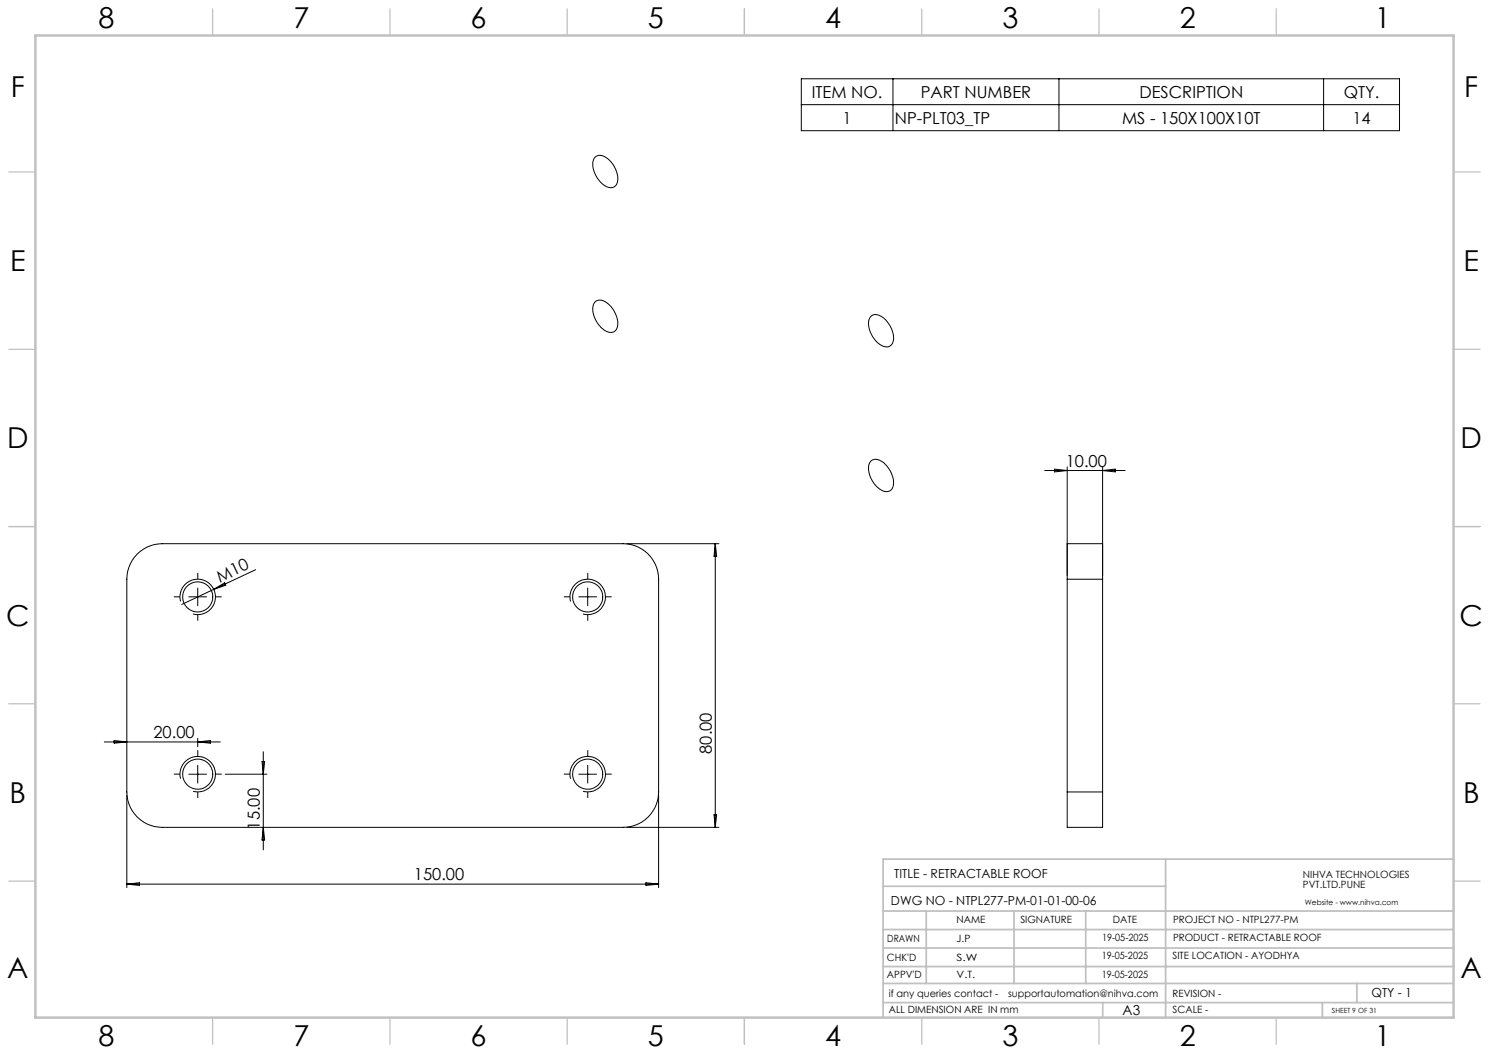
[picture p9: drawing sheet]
<svg xmlns="http://www.w3.org/2000/svg" width="420mm" height="297mm" viewBox="0 0 420 297" stroke-linecap="round" stroke-linejoin="round" font-family="sans-serif">
<g fill="none" stroke="#000" stroke-width=".28">
<path d="M226 22.2h168.8v14.7h-168.8zM226 29.5h168.8M251.9 22.2v14.7M298.7 22.2v14.7M373.3 22.2v14.7M167.8 44.4a2.76 2.76 0 0 1 3.9 .6 6.5 6.5 0 0 1 2.1 7.1 2.41 2.41 0 0 1-3.7-.1 6.9 6.9 0 0 1-2.6-7.1zM167.8 85.2a2.76 2.76 0 0 1 3.9 .7 6.5 6.5 0 0 1 2.1 7 2.41 2.41 0 0 1-3.7-.1 6.9 6.9 0 0 1-2.6-7zM245.7 89.2a3.3 3.3 0 0 1 4.4 1.4 6 6 0 0 1 1.4 6.6 2.66 2.66 0 0 1-3.9-.5 6.6 6.6 0 0 1-2.2-7.1zM245.7 130a3.3 3.3 0 0 1 4.4 1.4 6 6 0 0 1 1.4 6.6 2.71 2.71 0 0 1-3.9-.5 6.6 6.6 0 0 1-2.2-7zM294.7 132.7h22.7M297.5 132.3l3.5 .4-3.5 .4zM301 131.7v30.6"/>
<path d="M311 131.7v30.6M311 132.7l3.6-.4v.8zM38.7 156.3a9.9 9.9 0 0 1 7.1-3h130a10 10 0 0 1 10 10.1v60a10 10 0 0 1-10 10h-130a10 10 0 0 1-10-10v-60a10.1 10.1 0 0 1 2.9-7.1zM176.8 153.3h26M201.8 153.3v80.1M201.8 153.3l.3 3.6h-.7zM50.9 169.6a5 5 0 0 1 4.4-6.2 5 5 0 0 1 5.4 5.4 5 5 0 0 1-6.2 4.4M53.3 168.3h5M55.8 165.9v4.9M60.3 166.2l-9 4.3M60.3 166.2l3.1-1.8 .3 .7zM72.1 160.7l-11.8 5.5"/>
<path d="M160.9 169.6a5 5 0 0 1 4.4-6.2 5 5 0 0 1 5.4 5.4 5 5 0 0 1-6.2 4.4M163.3 168.3h5M165.8 165.9v4.9M301 163.4v-10.1h10v10.1M301 163.4h10M301 163.4v60M311 163.4v60M29.4 209.3h32.7M32.2 208.9l3.6 .4-3.6 .3zM50.9 219.6a5 5 0 0 1 4.5-6.2 5 5 0 0 1 5.4 5.4 5 5 0 0 1-6.3 4.4M53.3 218.4h5M55.8 208.2v2.4"/>
<path d="M55.8 209.3l3.5-.4v.7zM55.8 215.9v5M63.5 218.4h11.8M73.9 214.8h.7l-.3 3.6zM74.3 212v27.7M160.9 219.6a5 5 0 0 1 4.5-6.2 5 5 0 0 1 5.3 5.4 5 5 0 0 1-6.2 4.4M163.3 218.4h5M165.8 215.9v5M35.8 224.4v26M74.3 233.4l.3 3.5h-.7zM176.8 233.4h26M185.8 224.4v26"/>
<path d="M201.4 229.8h.7l-.3 3.6zM301 223.4v10h10v-10M301 223.4h10M35.8 249.4h150M35.8 249.4l3.5-.4v.7zM182.2 249l3.6 .4-3.6 .3z"/>
<circle cx="55.8" cy="168.4" r="4.2"/>
<circle cx="165.8" cy="168.4" r="4.2"/>
<circle cx="55.8" cy="218.4" r="4.3"/>
<circle cx="165.8" cy="218.4" r="4.3"/>
</g>
<g fill="none" stroke="#000" stroke-width=".28" stroke-dasharray="15.2 1.3 1.3 1.3" stroke-linecap="butt">
<path d="M50.8 168.3h-1.8M55.8 163.3v-1.7M55.8 173.3v1.8M60.8 168.3h1.7M160.8 168.3h-1.8M165.8 163.3v-1.7M165.8 173.3v1.8M170.8 168.3h1.7M50.8 218.3h-1.8M55.8 213.3v-1.7M60.8 218.3h1.7M160.8 218.3h-1.8"/>
<path d="M165.8 213.3v-1.7M170.8 218.3h1.7M55.8 223.3v1.8M165.8 223.3v1.8"/>
</g>
<g fill="none" stroke="#c0c0c0" stroke-width=".35">
<path d="M60 2.5v7.5M110 2.5v7.5M160 2.5v7.5M210 2.5v7.5M260 2.5v7.5M310 2.5v7.5M360 2.5v7.5M2.5 48.5h7.5M410 48.5h7.5M2.5 98.5h7.5M410 98.5h7.5M2.5 148.5h7.5"/>
<path d="M410 148.5h7.5M2.5 198.5h7.5M410 198.5h7.5M2.5 248.5h7.5M410 248.5h7.5M60 287v7.5M110 287v7.5M160 287v7.5M210 287v7.5M260 287v7.5M310 287v7.5M360 287v7.5"/>
</g>
<g fill="none" stroke="#c0c0c0" stroke-width=".5">
<path d="M249.1 257h160.9M249.1 250h79.7M261.3 257v20.4M286 257v20.4M306.2 257v20.4M328.8 242.3v44.7M410 242.3h-160.9v44.7M249.1 272.6h160.9M249.1 267.4h160.9M249.1 262.2h160.9M249.1 277.4h160.9M382.7 277.4v5.4"/>
<path d="M249.1 282.8h160.9M311 282.8v4.2M373 282.8v4.2"/>
</g>
<path d="M10 10h400v277h-400z" fill="none" stroke="#c0c0c0" stroke-width=".7"/>
<g font-size="8.1">
<text x="27.8" y="8">8</text>
<text x="82.8" y="8">7</text>
<text x="132.8" y="8">6</text>
<text x="182.8" y="8">5</text>
<text x="232.8" y="8">4</text>
<text x="282.8" y="8">3</text>
<text x="332.8" y="8">2</text>
<text x="387.8" y="8">1</text>
<text x="3" y="27.2">F</text>
<text x="413" y="27.2">F</text>
<text x="2.8" y="76.5">E</text>
<text x="412.8" y="76.5">E</text>
<text x="2" y="126.5">D</text>
<text x="412" y="126.5">D</text>
<text x="1.7" y="176.5">C</text>
<text x="411.7" y="176.5">C</text>
<text x="2.7" y="226.5">B</text>
<text x="412.7" y="226.5">B</text>
<text x="2" y="275.7">A</text>
<text x="412" y="275.7">A</text>
<text x="27.8" y="295">8</text>
<text x="82.8" y="295">7</text>
<text x="132.8" y="295">6</text>
<text x="182.8" y="295">5</text>
<text x="232.8" y="295">4</text>
<text x="282.8" y="295">3</text>
<text x="332.8" y="295">2</text>
<text x="387.8" y="295">1</text>
</g>
<g font-size="4.7">
<text x="229" y="27.5">ITEM NO.</text>
<text x="259.7" y="27.5">PART NUMBER</text>
<text x="321.4" y="27.5">DESCRIPTION</text>
<text x="379" y="27.5">QTY.</text>
<text x="237.7" y="34.9">1</text>
<text x="252.4" y="34.9">NP-PLT03_TP</text>
<text x="316.5" y="34.9">MS - 150X100X10T</text>
<text x="381.5" y="34.9">14</text>
<text x="300.6" y="131.7">10.00</text>
<text x="62" y="164.4" transform="rotate(-25 62 164.4)">M10</text>
<text x="43.3" y="208.2">20.00</text>
<text x="200.8" y="212.6" transform="rotate(-90 200.8 212.6)">80.00</text>
<text x="73.3" y="234" transform="rotate(-90 73.3 234)">15.00</text>
<text x="116.7" y="248.3">150.00</text>
</g>
<text font-size="3.9" x="316.7" y="286.4">A3</text>
<g font-size="3.5">
<text x="252.2" y="247.7">TITLE - RETRACTABLE ROOF</text>
<text x="251.3" y="255.1">DWG NO - NTPL277-PM-01-01-00-06</text>
<text x="386.8" y="281.1">QTY - 1</text>
</g>
<g font-size="2.8">
<text x="367.5" y="247.7">NIHVA TECHNOLOGIES</text>
<text x="367.5" y="250.5">PVT.LTD.PUNE</text>
<text x="269.8" y="260.4">NAME</text>
<text x="287.8" y="260.4">SIGNATURE</text>
<text x="313.9" y="260.5">DATE</text>
<text x="330.9" y="260.5">PROJECT NO - NTPL277-PM</text>
<text x="250.3" y="265.7">DRAWN</text>
<text x="269.8" y="265.7">J.P</text>
<text x="310.9" y="265.5">19-05-2025</text>
<text x="330.9" y="265.5">PRODUCT - RETRACTABLE ROOF</text>
<text x="250.2" y="271.1">CHK'D</text>
<text x="250.2" y="275.8">APPV'D</text>
<text x="269.8" y="271.1">S.W</text>
<text x="269.8" y="275.8">V.T.</text>
<text x="310.8" y="270.6">19-05-2025</text>
<text x="310.8" y="275.8">19-05-2025</text>
<text x="330.7" y="270.6">SITE LOCATION - AYODHYA</text>
<text x="250.7" y="281.1">if any queries contact -</text>
<text x="284.3" y="281.1">supportautomation@nihva.com</text>
<text x="330.7" y="281.1">REVISION -</text>
<text x="250.7" y="285.6">ALL DIMENSION ARE IN mm</text>
<text x="330.7" y="285.6">SCALE -</text>
</g>
<text font-size="2.1" x="368.1" y="255.1">Website - www.nihva.com</text>
<text font-size="2" x="375.7" y="285.6">SHEET 9 OF 31</text>
</svg>
